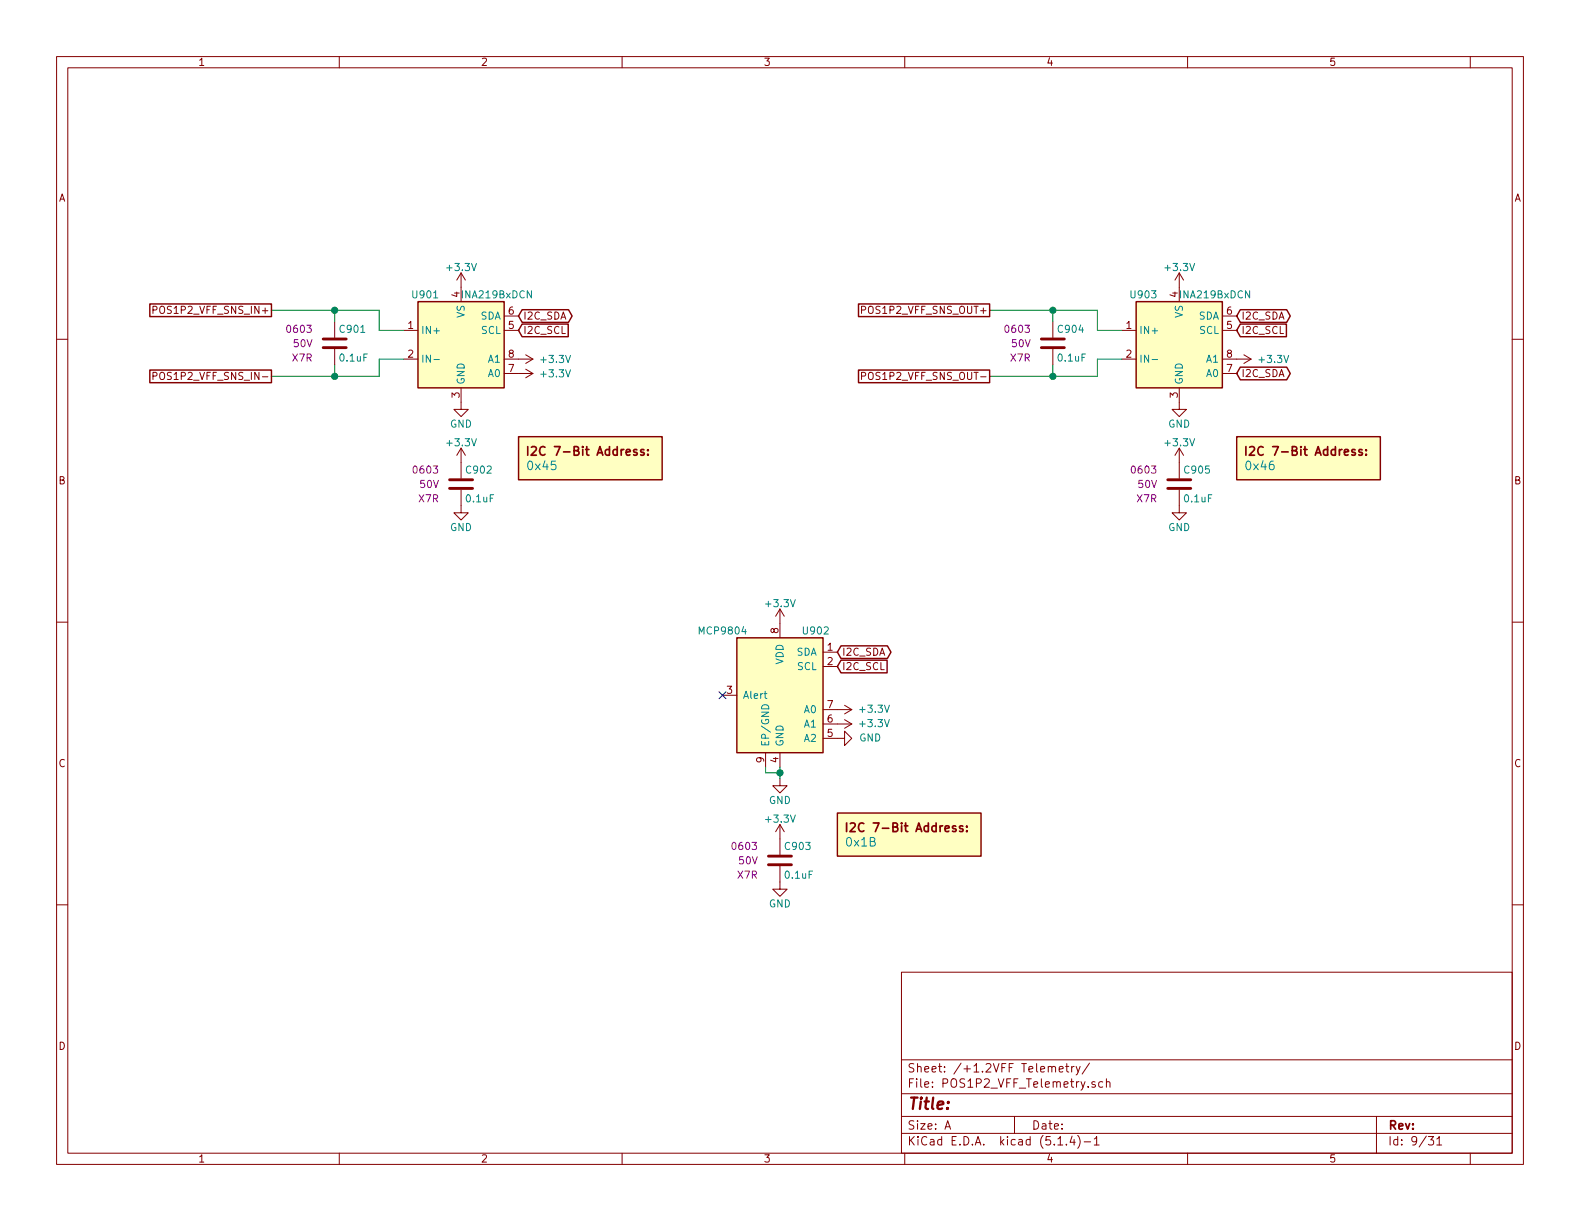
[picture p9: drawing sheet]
<svg xmlns="http://www.w3.org/2000/svg" width="279mm" height="216mm" viewBox="0 0 279 216" stroke-linecap="round" stroke-linejoin="round" font-family="sans-serif">
<g fill="none" stroke="#840000" stroke-width=".18">
<path d="M10 10h259.4v195.9h-259.4zM12 12h255.4v191.9h-255.4zM60 10v2M110 10v2M160 10v2M210 10v2M260 10v2M10 60h2M27.1 54.8l.6-.1v-.4l-.2-.1h-.4v1.2M59.2 56.9v2.8M71.4 58.4h2.5M81.5 48.3l-.7 1.2"/>
<path d="M81.5 48.3v5M81.5 48.3l.8 1.2M89.2 58.4h2.5M89.2 55.9h2.5M152.3 54.8h.7l.1-.2-.1-.3-.2-.1h-.5v1.2M186.2 56.9v2.8M198.4 58.4h2.5M208.5 48.3l-.7 1.2M208.5 48.3v5M208.5 48.3l.8 1.2M216.2 58.4h2.5M216.2 55.9h2.5"/>
<path d="M267.4 60h2M27.1 66.5l.6-.1v-.4l-.2-.2h-.4v1.3M59.2 61.7v2.8M71.4 63.5h2.5M81.5 68.6v3.8h1.3l-1.3 1.3-1.2-1.3h1.2M81.5 79.2v5.4M81.5 79.2l-.7 1.3M81.5 79.2l.8 1.3M89.2 63.5h5M89.2 66h5M93 65.3l1.2 .7M93 62.7l1.2 .8"/>
<path d="M94.2 66l-1.2 .8M94.2 63.5l-1.2 .8M152.3 66.5l.7-.1 .1-.1-.1-.3-.2-.2h-.5v1.3M186.2 61.7v2.8M198.4 63.5h2.5M208.5 68.6v3.8h1.3l-1.3 1.3-1.2-1.3h1.2M208.5 79.2v5.4M208.5 79.2l-.7 1.3M208.5 79.2l.8 1.3M216.2 63.5h5M216.2 66h2.5M220 62.7l1.2 .8"/>
<path d="M221.2 63.5l-1.2 .8M81.5 86.6v4.1h1.3l-1.3 1.2-1.2-1.2h1.2M208.5 86.6v4.1h1.3l-1.3 1.2-1.2-1.2h1.2M10 110h2M137.9 107.7v5.1M137.9 107.7l.8 1.3M137.9 107.7l-.7 1.3M145.5 115.3h2.6M145.5 117.9h2.6M267.4 110h2M127.8 122.9h2.5M135.4 133.1v2.5"/>
<path d="M137.9 137.7v1.2h-1.2l1.2 1.3 1.3-1.3h-1.3M137.9 133.1v2.5M145.5 130.6h3.9v-1.3l1.2 1.3-1.2 1.2v-1.2M145.5 125.5h5.1M145.5 128h5.1M149.4 124.7l1.2 .8M149.4 127.3l1.2 .7M150.6 125.5l-1.2 .7M150.6 128l-1.2 .8M10 160h2M137.9 153.2v4h1.3l-1.3 1.3-1.2-1.3h1.2M137.9 145.8l-.7 1.3"/>
<path d="M137.9 145.8v5.3M137.9 145.8l.8 1.3M267.4 160h2M159.4 171.9h108v32h-108zM159.4 197.4h108M159.4 193.4h108M159.4 187.4h108M167.1 199.7l.5-1.5 .5 1.5M167.2 199.2h.8M179.4 197.4v3M187.3 189.1l.7-.2-.1-.3h-.4l-.2 .2 .1 .7h.5M188.4 188.6h.6"/>
<path d="M188.6 188.1v1.3l.4 .2M189.5 188.6v1M189.9 188.6l-.4 .2M190.3 188.6l.4 1M191 188.6l-.5 1.3-.2 .2M192.7 188l-1.3 1.9M193.6 191.3a.37 .37 0 0 0-.5 .2v.2l.5 .1 .1 .2-.2 .3-.4-.1M195 191.3h-.4l-.3 .2 .1 .6 .2 .2 .4-.1M195.7 191.4v-.1a.37 .37 0 0 1 .6 .2v.8M195.7 190.8v1.5M243.4 197.4v6.5M60 203.9v2"/>
<path d="M110 203.9v2M159.4 200.4h108M160 203.9v2M187.1 202.5h.8M188.6 202.3v.2M189.6 200.9l-.4 1.1h.9M189.9 201.5v1M190.6 200.8a1.71 1.71 0 0 1 0 2.2M191.7 201.9h1.2M193.5 201.4l.4-.4v1.5M193.5 202.5h.9M210 203.9v2"/>
<path d="M252.6 201h.9l-.5 .5 .4 .2v.6l-.2 .2-.6-.2M254.1 201.4l.4-.4v1.5M254.1 202.5h.8M260 203.9v2"/>
</g>
<path d="M57.1 59.9h4.1M184.1 59.9h4.1M57.1 61.5h4.1M184.1 61.5h4.1M79.5 86.4h4.1M79.5 84.8h4.1M206.5 86.4h4.1M206.5 84.8h4.1M135.9 152.9h4.1M135.9 151.4h4.1" fill="none" stroke="#840000" stroke-width=".51"/>
<g fill="#ffffc2" stroke="#ffffc2" stroke-width=".18">
<path d="M218.7 77.2h25.4v7.6h-25.4z"/>
<path d="M73.9 53.3h15.3v15.3h-15.3z"/>
<path d="M91.7 77.2h25.4v7.6h-25.4z"/>
<path d="M200.9 53.3h15.3v15.3h-15.3z"/>
<path d="M148.1 143.8h25.4v7.6h-25.4z"/>
<path d="M130.3 112.8h15.2v20.3h-15.2z"/>
</g>
<g fill="none" stroke="#840000" stroke-width=".25">
<path d="M26.5 53.7h21.5v2.3h-21.5zM73.9 53.3h15.3v15.3h-15.3zM92.3 57.3h8.2v2.2h-8.2l-.6-1.1zM92.3 54.8h8.2l.7 1.1-.7 1.1h-8.2l-.6-1.1zM151.8 53.7h23.2v2.3h-23.2zM200.9 53.3h15.3v15.3h-15.3zM219.3 54.8h8.2l.7 1.1-.7 1.1h-8.2l-.6-1.1zM219.3 57.3h8.2v2.2h-8.2l-.6-1.1zM26.5 65.4h21.5v2.3h-21.5zM91.7 77.2h25.4v7.6h-25.4zM151.8 65.4h23.2v2.3h-23.2zM218.7 77.2h25.4v7.6h-25.4z"/>
<path d="M219.3 64.9h8.2l.7 1.1-.7 1.2h-8.2l-.6-1.2zM130.3 112.8h15.2v20.3h-15.2zM148.7 116.7h8.2v2.3h-8.2l-.6-1.1zM148.7 114.2h8.2l.7 1.1-.7 1.1h-8.2l-.6-1.1zM148.1 143.8h25.4v7.6h-25.4z"/>
</g>
<g fill="none" stroke="#840000" stroke-width=".3">
<path d="M93.3 79v1.5M94 79.1l.5-.1 .3 .1v.3l-.9 1.1h.9M113.9 79.6l-.4-.1-.2 .2 .1 .2 .5 .2v.3h-.6M114.6 79.6v.1M220.3 79v1.5M221 79.1l.6-.1 .2 .1v.3l-.9 1.1h.9M240.9 79.6l-.4-.1-.2 .2 .1 .2 .5 .2v.3h-.6M241.6 79.6v.1M114.6 80.3v.2M241.6 80.3v.2M149.7 145.5v1.5M150.4 145.6l.6-.1 .2 .1v.3l-.9 1.1h.9"/>
<path d="M170.3 146.1l-.4-.1-.2 .2v.3l.6 .1v.4h-.6M171 146.9v.1M171 146.1v.1"/>
</g>
<path d="M76.7 63.6h1M203.7 63.6h1M134.8 124.7a.66 .66 0 0 1 .8 0 .66 .66 0 0 1 .3 .6h-1.2zM135.1 122.7h.5M135.3 122.2v1.1l.3 .2" fill="none" stroke="#008484" stroke-width=".18"/>
<path d="M48 54.9h19.1v3.5h4.3M59.2 54.9v2M175 54.9h19.1v3.5h4.3M186.2 54.9v2M59.2 64.5v2M71.4 63.5h-4.3v3h-19.1M186.2 64.5v2M198.4 63.5h-4.3v3h-19.1M135.4 135.6v1.1h2.5M137.9 135.6v2.1" fill="none" stroke="#008400" stroke-width=".18"/>
<g fill="#008400" stroke="#008400" stroke-width=".25">
<circle cx="186.2" cy="54.9" r=".51"/>
<circle cx="186.2" cy="66.5" r=".51"/>
<circle cx="137.9" cy="136.7" r=".51"/>
<circle cx="59.2" cy="54.9" r=".51"/>
<circle cx="59.2" cy="66.5" r=".51"/>
</g>
<path d="M127.2 122.3l1.2 1.2M128.4 122.3l-1.2 1.2" fill="none" stroke="#000084" stroke-width=".18"/>
<text font-size="2.8" fill="#840000" x="160.4" y="196.2">Title:</text>
<g font-size="2.1" fill="#008484">
<text x="93.5" y="83.1">0x45</text>
<text x="220.5" y="83.1">0x46</text>
<text x="149.7" y="149.7">0x1B</text>
</g>
<g font-size="2.1" fill="#840000">
<text x="94.8" y="80.6">I2C 7-Bit Address:</text>
<text x="221.8" y="80.6">I2C 7-Bit Address:</text>
<text x="151.2" y="147.1">I2C 7-Bit Address:</text>
<text x="160.4" y="189.6">Sheet: /+1.2VFF Telemetry/</text>
<text x="160.4" y="192.3">File: POS1P2_VFF_Telemetry.sch</text>
<text x="160.4" y="202.5">KiCad E.D.A. kicad (5.1.4)-1</text>
<text x="160.4" y="199.7">Size: A</text>
<text x="182.4" y="199.7">Date:</text>
<text x="245.4" y="199.7">Rev:</text>
<text x="245.4" y="202.5">Id: 9/31</text>
</g>
<g font-size="1.8" fill="#840000">
<text x="35" y="11.6">1</text>
<text x="85" y="11.6">2</text>
<text x="135" y="11.6">3</text>
<text x="185" y="11.6">4</text>
<text x="235" y="11.6">5</text>
<text x="10.4" y="35.6">A</text>
<text x="267.8" y="35.6">A</text>
<text x="28.1" y="55.5">POS1P2_VFF_SNS_IN+</text>
<text x="72.2" y="58.2">1</text>
<text x="89.9" y="58.2">5</text>
<text x="89.9" y="55.6">6</text>
<text x="92.5" y="59.1">I2C_SCL</text>
<text x="92.5" y="56.5">I2C_SDA</text>
<text x="153.2" y="55.5">POS1P2_VFF_SNS_OUT+</text>
<text x="199.2" y="58.2">1</text>
<text x="216.9" y="58.2">5</text>
<text x="216.9" y="55.6">6</text>
<text x="219.5" y="56.5">I2C_SDA</text>
<text x="219.5" y="59.1">I2C_SCL</text>
<text x="72.2" y="63.2">2</text>
<text x="89.9" y="65.8">7</text>
<text x="89.9" y="63.2">8</text>
<text x="199.2" y="63.2">2</text>
<text x="216.9" y="65.8">7</text>
<text x="216.9" y="63.2">8</text>
<text x="28.6" y="67.2">POS1P2_VFF_SNS_IN-</text>
<text x="81.3" y="70.3" transform="rotate(-90 81.3 70.3)">3</text>
<text x="153.6" y="67.2">POS1P2_VFF_SNS_OUT-</text>
<text x="208.3" y="70.3" transform="rotate(-90 208.3 70.3)">3</text>
<text x="219.5" y="66.7">I2C_SDA</text>
<text x="10.4" y="85.6">B</text>
<text x="267.8" y="85.6">B</text>
<text x="137.7" y="112" transform="rotate(-90 137.7 112)">8</text>
<text x="146.3" y="115.1">1</text>
<text x="146.3" y="117.6">2</text>
<text x="148.9" y="118.5">I2C_SCL</text>
<text x="148.9" y="116">I2C_SDA</text>
<text x="128.5" y="122.7">3</text>
<text x="146.3" y="125.2">7</text>
<text x="146.3" y="130.3">5</text>
<text x="146.3" y="127.8">6</text>
<text x="10.4" y="135.6">C</text>
<text x="135.1" y="134.8" transform="rotate(-90 135.1 134.8)">9</text>
<text x="137.7" y="134.8" transform="rotate(-90 137.7 134.8)">4</text>
<text x="267.8" y="135.6">C</text>
<text x="10.4" y="185.6">D</text>
<text x="267.8" y="185.6">D</text>
<text x="35" y="205.5">1</text>
<text x="85" y="205.5">2</text>
<text x="135" y="205.5">3</text>
<text x="185" y="205.5">4</text>
<text x="235" y="205.5">5</text>
</g>
<g font-size="1.8" fill="#008484">
<text x="79.2" y="47.9">+3.3V</text>
<text x="206.2" y="47.9">+3.3V</text>
<text x="73.1" y="52.8">U901</text>
<text x="81.3" y="52.6" transform="rotate(-90 81.3 52.6)">4</text>
<text x="81.8" y="52.8">INA219BxDCN</text>
<text x="200.1" y="52.8">U903</text>
<text x="208.3" y="52.6" transform="rotate(-90 208.3 52.6)">4</text>
<text x="208.8" y="52.8">INA219BxDCN</text>
<text x="60.2" y="58.9">C901</text>
<text x="74.4" y="59.1">IN+</text>
<text x="82.2" y="56.2" transform="rotate(-90 82.2 56.2)">VS</text>
<text x="84.9" y="56.5">SDA</text>
<text x="85.1" y="59.1">SCL</text>
<text x="187.2" y="58.9">C904</text>
<text x="201.4" y="59.1">IN+</text>
<text x="209.2" y="56.2" transform="rotate(-90 209.2 56.2)">VS</text>
<text x="211.9" y="56.5">SDA</text>
<text x="212.1" y="59.1">SCL</text>
<text x="60.2" y="63.9">0.1uF</text>
<text x="74.4" y="64.1">IN-</text>
<text x="86.4" y="64.1">A1</text>
<text x="95.8" y="64.2">+3.3V</text>
<text x="187.2" y="63.9">0.1uF</text>
<text x="201.4" y="64.1">IN-</text>
<text x="213.4" y="64.1">A1</text>
<text x="222.8" y="64.2">+3.3V</text>
<text x="82.2" y="68.1" transform="rotate(-90 82.2 68.1)">GND</text>
<text x="86.4" y="66.7">A0</text>
<text x="95.8" y="66.7">+3.3V</text>
<text x="209.2" y="68.1" transform="rotate(-90 209.2 68.1)">GND</text>
<text x="213.4" y="66.7">A0</text>
<text x="79.6" y="75.6">GND</text>
<text x="206.6" y="75.6">GND</text>
<text x="79.2" y="78.9">+3.3V</text>
<text x="82.6" y="83.7">C902</text>
<text x="206.2" y="78.9">+3.3V</text>
<text x="209.6" y="83.7">C905</text>
<text x="82.5" y="88.8">0.1uF</text>
<text x="209.5" y="88.8">0.1uF</text>
<text x="79.6" y="93.9">GND</text>
<text x="206.6" y="93.9">GND</text>
<text x="135.6" y="107.4">+3.3V</text>
<text x="123.8" y="112.2">MCP9804</text>
<text x="142.1" y="112.2">U902</text>
<text x="138.6" y="117.5" transform="rotate(-90 138.6 117.5)">VDD</text>
<text x="140.8" y="116">SDA</text>
<text x="141" y="118.5">SCL</text>
<text x="131.3" y="123.6">Alert</text>
<text x="142.3" y="131.2">A2</text>
<text x="142.3" y="128.7">A1</text>
<text x="142.3" y="126.1">A0</text>
<text x="151.9" y="131.1">GND</text>
<text x="152.2" y="126">+3.3V</text>
<text x="152.2" y="128.6">+3.3V</text>
<text x="136" y="132.1" transform="rotate(-90 136 132.1)">EP/GND</text>
<text x="138.6" y="132.1" transform="rotate(-90 138.6 132.1)">GND</text>
<text x="136" y="142.2">GND</text>
<text x="135.6" y="145.5">+3.3V</text>
<text x="138.9" y="155.4">0.1uF</text>
<text x="139" y="150.3">C903</text>
<text x="136" y="160.5">GND</text>
</g>
<g font-size="1.8" fill="#840084">
<text x="50.9" y="58.9">0603</text>
<text x="177.9" y="58.9">0603</text>
<text x="51.7" y="63.9">X7R</text>
<text x="52" y="61.4">50V</text>
<text x="178.7" y="63.9">X7R</text>
<text x="179" y="61.4">50V</text>
<text x="73.3" y="83.7">0603</text>
<text x="200.3" y="83.7">0603</text>
<text x="74.1" y="88.8">X7R</text>
<text x="74.3" y="86.3">50V</text>
<text x="201.1" y="88.8">X7R</text>
<text x="201.3" y="86.3">50V</text>
<text x="129.7" y="150.3">0603</text>
<text x="130.5" y="155.4">X7R</text>
<text x="130.7" y="152.8">50V</text>
</g>
</svg>
